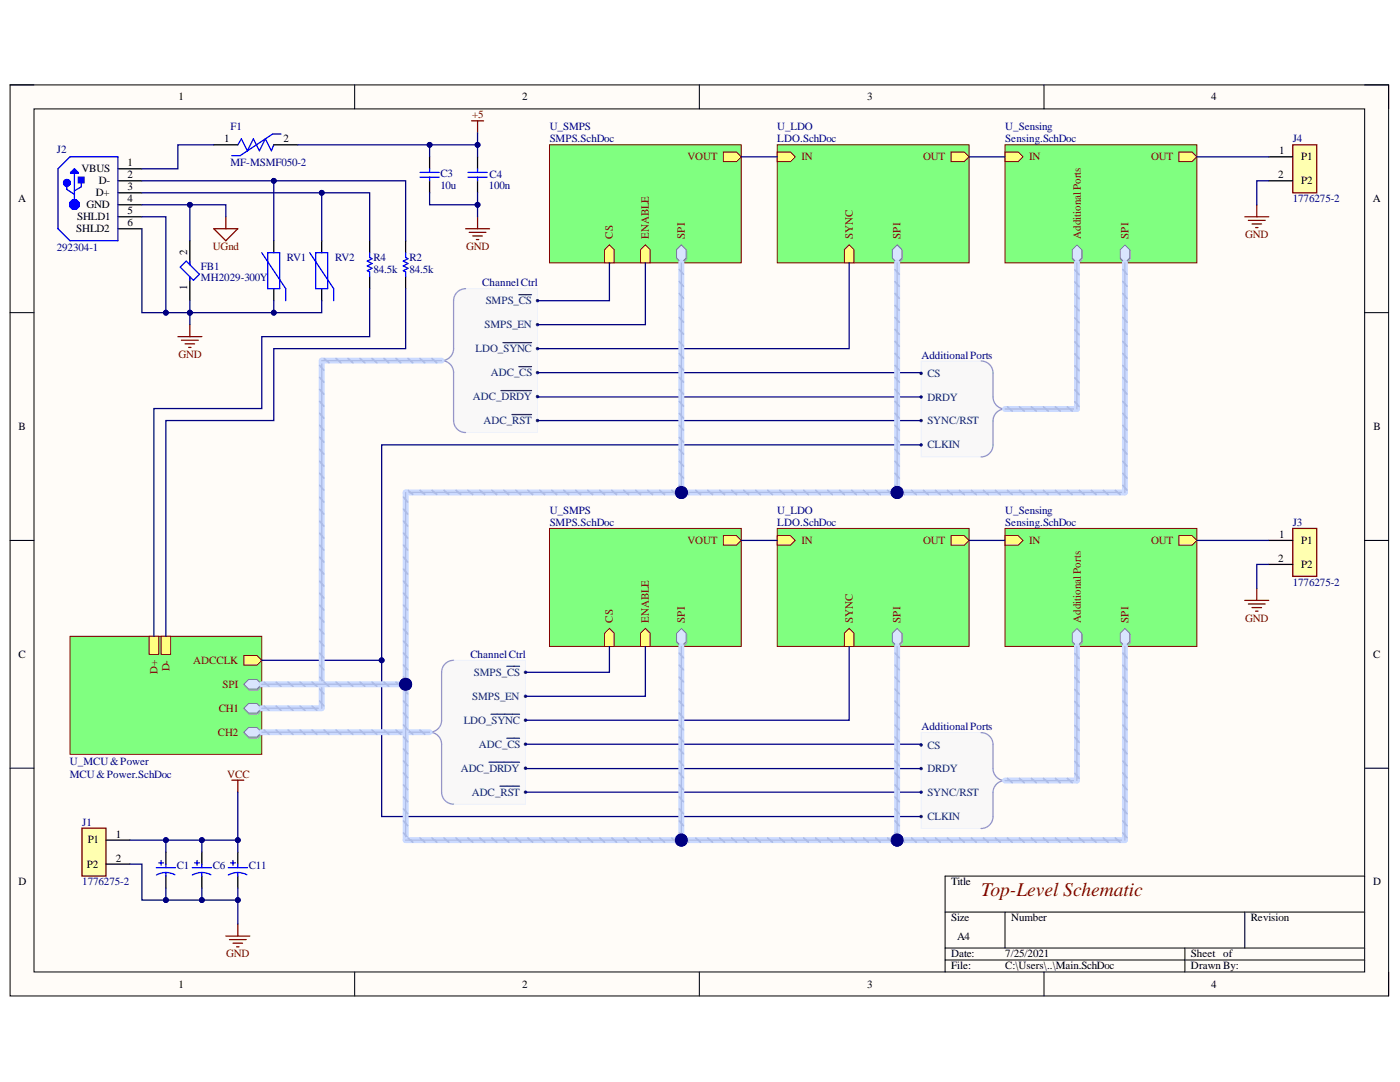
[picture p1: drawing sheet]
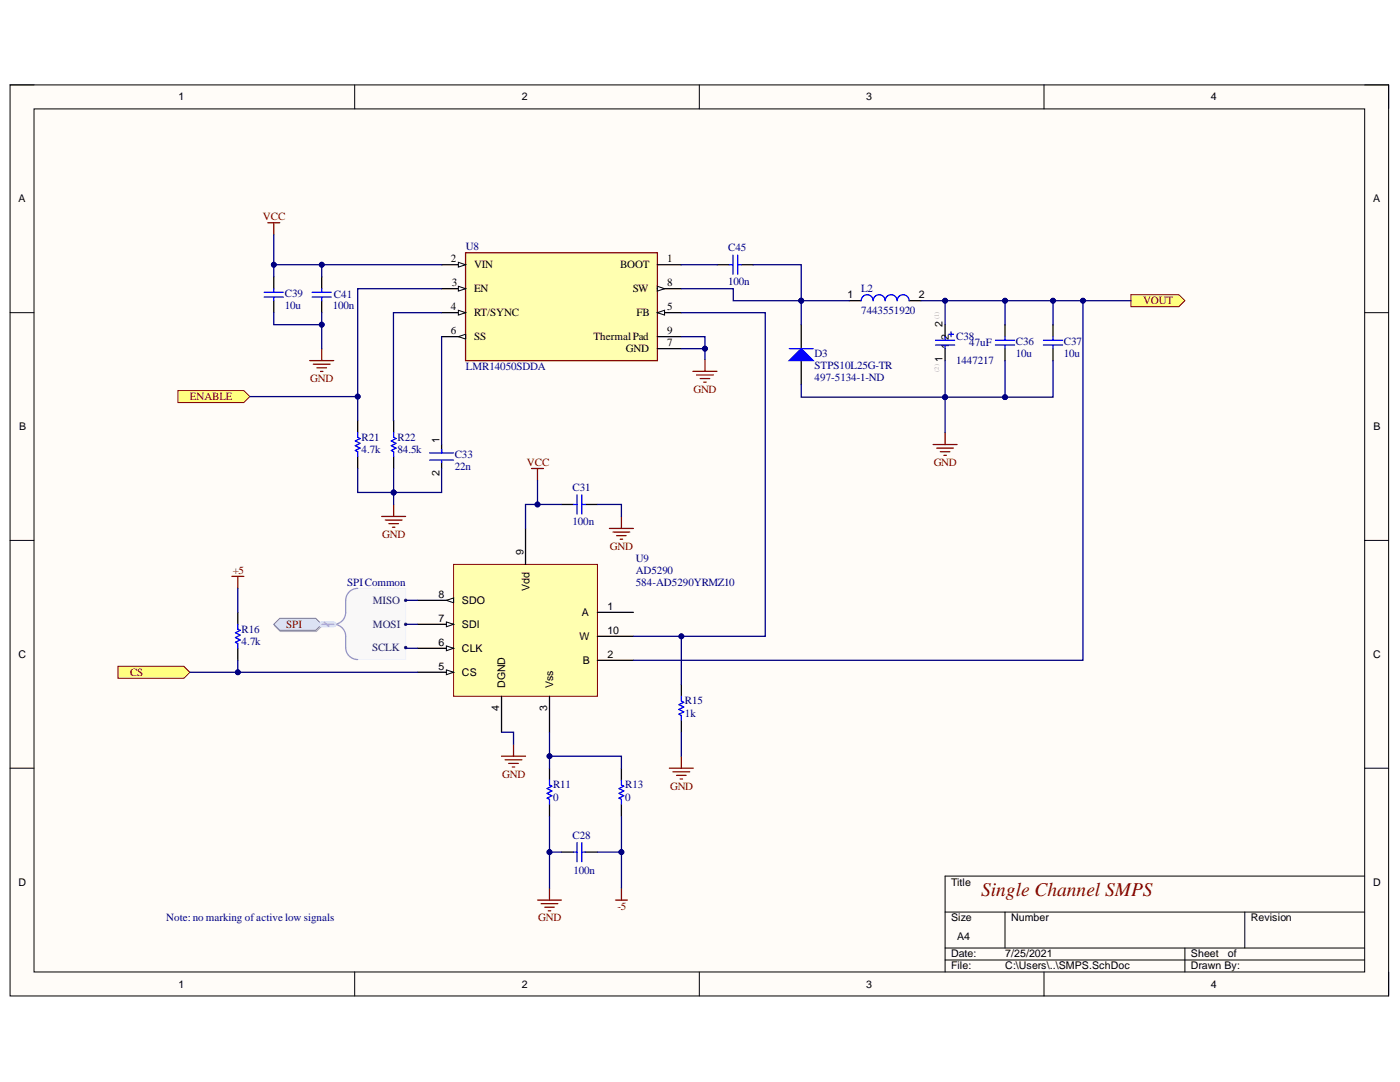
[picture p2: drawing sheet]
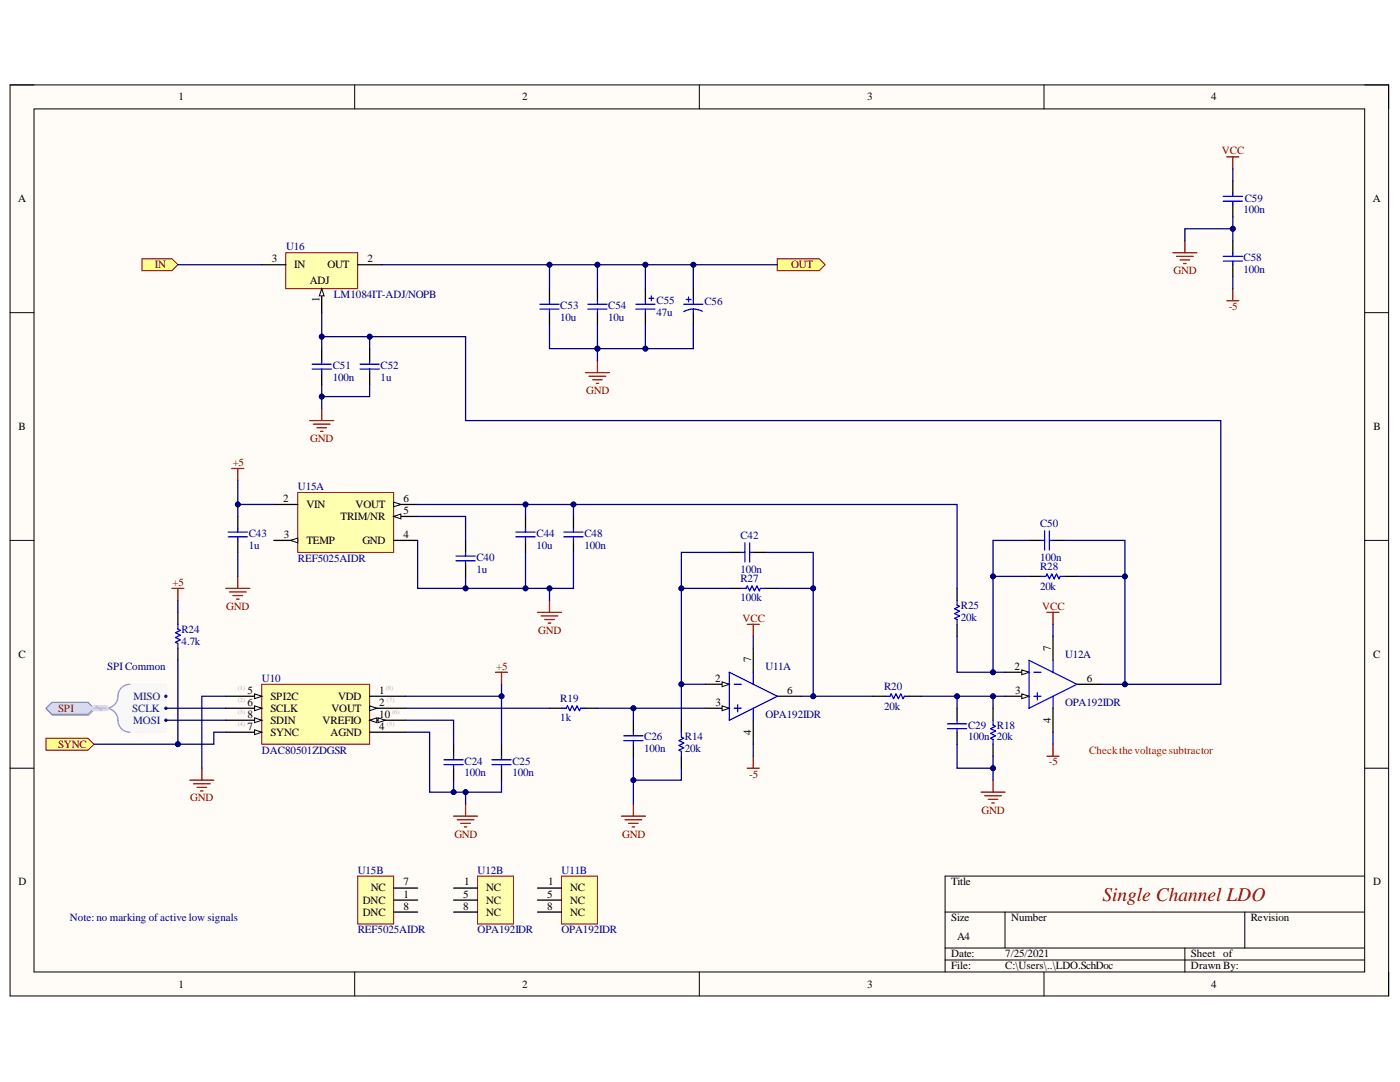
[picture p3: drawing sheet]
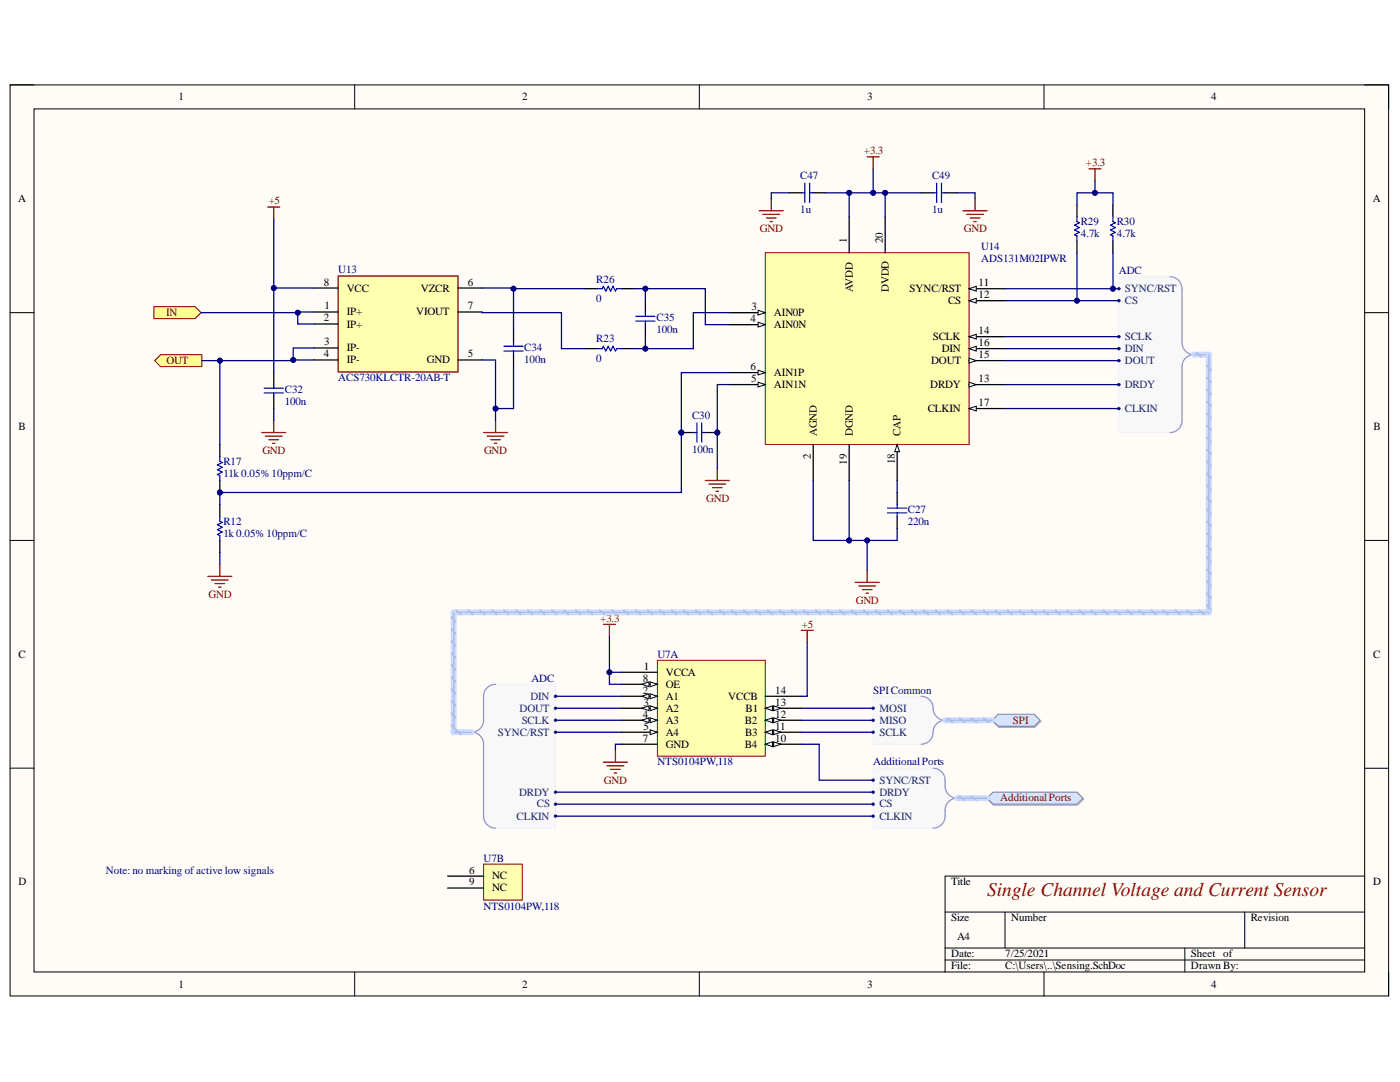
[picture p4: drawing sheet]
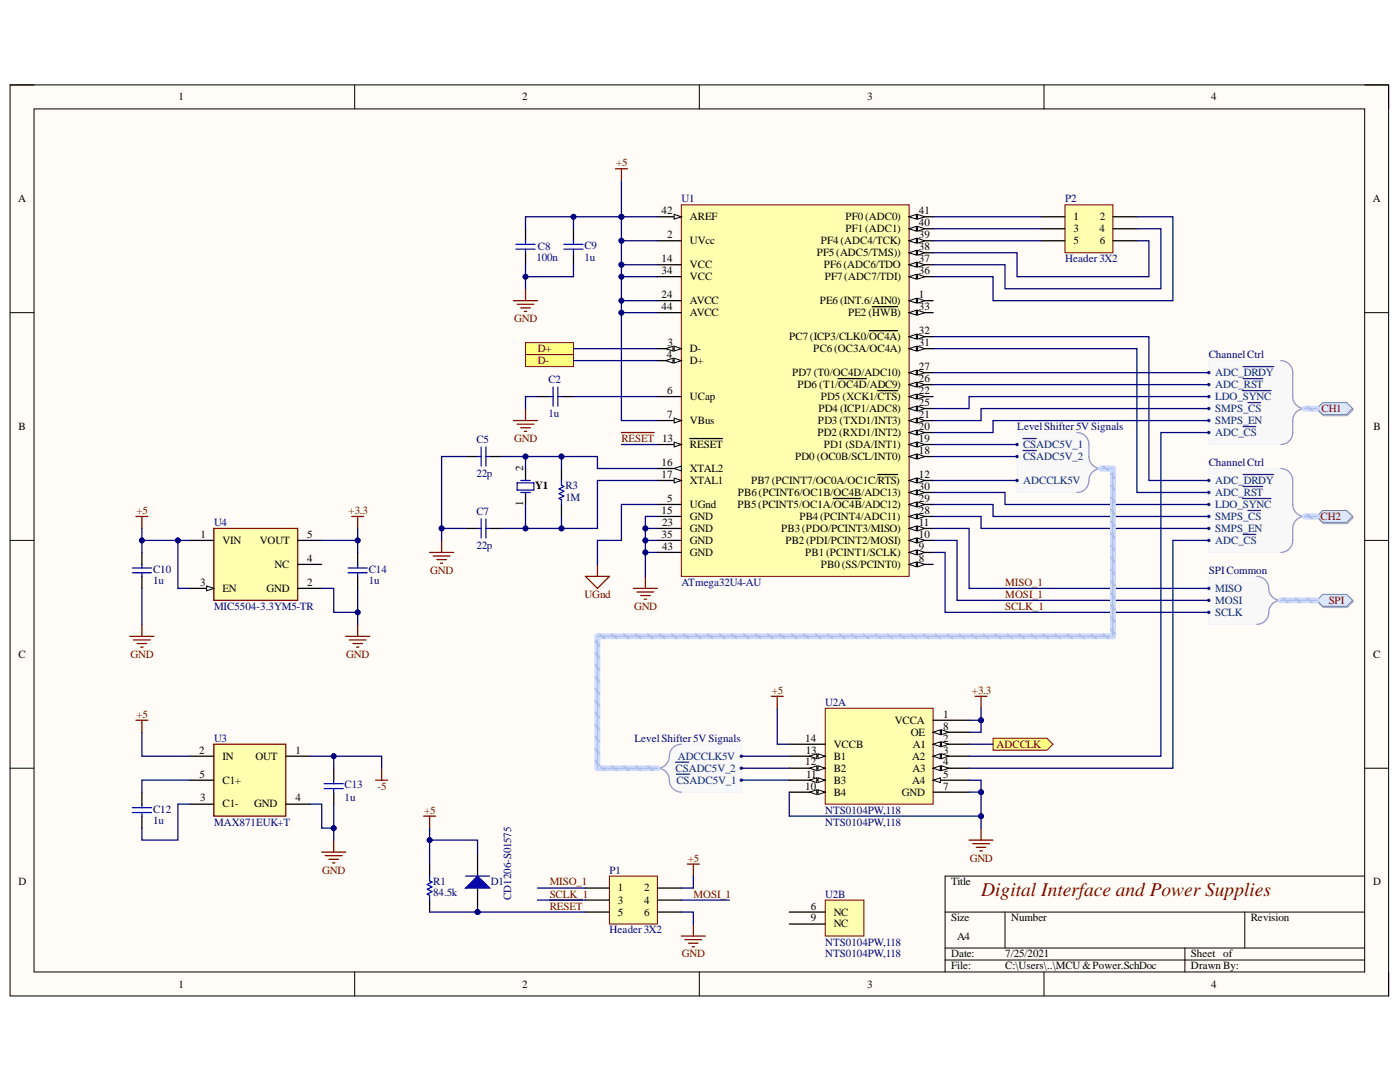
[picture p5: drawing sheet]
# Altium project Programmable Power Supply.PrjPcb
5 sheets, 166 parts. Net scope: hierarchical (ports join the sheet entries above them; power ports are global).
Board file: PPS PCB.PcbDoc
Sheets:
  Main.SchDoc
    U_MCU & Power = MCU & Power.SchDoc
    U_SMPS = SMPS.SchDoc
    U_LDO = LDO.SchDoc
    U_Sensing = Sensing.SchDoc
    U_SMPS = SMPS.SchDoc
    U_LDO = LDO.SchDoc
    U_Sensing = Sensing.SchDoc

## Sheet Main.SchDoc
size A4; SheetNumber: 1; SheetTotal: 5

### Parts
C1  ECA-1JHG471  [CAPPR65-500-2000X1250X2200]  (value not drawn)
C3  10u  [CAPC3216X180X55LL20T30]
C4  100n  [CAPC2013X145X50LL20T25]
C6  ECA-1JHG471  [CAPPR65-500-2000X1250X2200]  (value not drawn)
C11  ECA-1JHG471  [CAPPR65-500-2000X1250X2200]  (value not drawn)
F1  MF-MSMF050-2  [FP-MF-MSMF050-2-MFG]
FB1  MH2029-300Y  [FP-MH2029-MFG]
J1  1776275-2  [TE_1776275-2]
J2  292304-1  [TECO-292304-1-4_V]
J3  1776275-2  [TE_1776275-2]
J4  1776275-2  [TE_1776275-2]
R2  84.5k  [RESC2013X60X35NL10T20]
R4  84.5k  [RESC2013X60X35NL10T20]
RV1  CG0603MLC-05E  [BOUR-CG0603-2_V]  (value not drawn)
RV2  CG0603MLC-05E  [BOUR-CG0603-2_V]  (value not drawn)

### Sub-sheets
U_LDO = LDO.SchDoc: IN (in), OUT (out), SPI (harness SPI Common), SYNC (in)
U_LDO = LDO.SchDoc: IN (in), OUT (out), SPI (harness SPI Common), SYNC (in)
U_MCU & Power = MCU & Power.SchDoc: ADCCLK (out), CH1 (harness Channel Ctrl), CH2 (harness Channel Ctrl), SPI (harness SPI Common), D-, D+
U_Sensing = Sensing.SchDoc: IN (in), OUT (out), Additional Ports (harness Additional Ports), SPI (harness SPI Common)
U_Sensing = Sensing.SchDoc: IN (in), OUT (out), Additional Ports (harness Additional Ports), SPI (harness SPI Common)
U_SMPS = SMPS.SchDoc: CS (in), ENABLE (in), VOUT (out), SPI (harness SPI Common)
U_SMPS = SMPS.SchDoc: CS (in), ENABLE (in), VOUT (out), SPI (harness SPI Common)

### Harnesses
Channel Ctrl: ADC_~{CS}, ADC_~{DRDY}, ADC_~{RST}, SMPS_~{CS}, SMPS_EN, LDO_~{SYNC}
Additional Ports: CLKIN, CS, DRDY, SYNC/RST

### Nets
+5: C3.2 C4.2 F1.2
GND: C1.2 C3.1 C4.1 C6.2 C11.2 FB1.1 J1.2(P2) J2.5(SHLD1) J2.6(SHLD2) J3.2(P2) J4.2(P2) RV1.1 RV2.1
UGnd: FB1.2 J2.4(GND)
VCC: C1.1 C6.1 C11.1 J1.1(P1)
NetC36_U_SMPS#1_2: sheet U_SMPS/VOUT, sheet U_LDO/IN
NetC36_U_SMPS#2_2: sheet U_SMPS/VOUT, sheet U_LDO/IN
NetC53_U_LDO#1_2: sheet U_LDO/OUT, sheet U_Sensing/IN
NetC53_U_LDO#2_2: sheet U_LDO/OUT, sheet U_Sensing/IN
NetF1_1: F1.1 J2.1(VBUS)
NetJ2_2: J2.2(D-) R2.2 RV1.2
NetJ2_3: J2.3(D+) R4.2 RV2.2
NetJ3_1: J3.1(P1) ; sheet U_Sensing/OUT
NetJ4_1: J4.1(P1) ; sheet U_Sensing/OUT
NetR2_1: R2.1 ; sheet U_MCU & Power/D-
NetR4_1: R4.1 ; sheet U_MCU & Power/D+
NetR16_U_SMPS#1_1: sheet U_SMPS/CS, sheet U_MCU & Power/CH1.SMPS_~{CS}
NetR16_U_SMPS#2_1: sheet U_SMPS/CS, sheet U_MCU & Power/CH2.SMPS_~{CS}
NetR21_U_SMPS#1_2: sheet U_SMPS/ENABLE, sheet U_MCU & Power/CH1.SMPS_EN
NetR21_U_SMPS#2_2: sheet U_SMPS/ENABLE, sheet U_MCU & Power/CH2.SMPS_EN
NetR24_U_LDO#1_1: sheet U_LDO/SYNC, sheet U_MCU & Power/CH1.LDO_~{SYNC}
NetR24_U_LDO#2_1: sheet U_LDO/SYNC, sheet U_MCU & Power/CH2.LDO_~{SYNC}
NetR29_U_Sensing#1_1: sheet U_MCU & Power/CH1.ADC_~{CS}, sheet U_Sensing/Additional Ports.CS
NetR29_U_Sensing#2_1: sheet U_MCU & Power/CH2.ADC_~{CS}, sheet U_Sensing/Additional Ports.CS
NetU1_26: sheet U_MCU & Power/CH1.ADC_~{RST}, sheet U_Sensing/Additional Ports.SYNC/RST
NetU1_27: sheet U_MCU & Power/CH1.ADC_~{DRDY}, sheet U_Sensing/Additional Ports.DRDY
NetU1_31: sheet U_MCU & Power/CH2.ADC_~{RST}, sheet U_Sensing/Additional Ports.SYNC/RST
NetU1_32: sheet U_MCU & Power/CH2.ADC_~{DRDY}, sheet U_Sensing/Additional Ports.DRDY
NetU2_2: sheet U_MCU & Power/ADCCLK, sheet U_Sensing/Additional Ports.CLKIN

### Buses and harness runs
harness sheet U_LDO/SPI = sheet U_MCU & Power/SPI = sheet U_Sensing/SPI = sheet U_SMPS/SPI

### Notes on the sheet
- Top-Level Schematic

## Sheet MCU & Power.SchDoc
size A4; SheetNumber: 5; SheetTotal: 5

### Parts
C2  1u  [CAPC2013X140X50LL20T25]
C5  22p  [CAPC2013X140X50NL20T25]
C7  22p  [CAPC2013X140X50NL20T25]
C8  100n  [CAPC2013X145X50LL20T25]
C9  1u  [CAPC2013X140X50LL20T25]
C10  1u  [CAPC2013X140X50LL20T25]
C12  1u  [CAPC2013X140X50LL20T25]
C13  1u  [CAPC2013X140X50LL20T25]
C14  1u  [CAPC2013X140X50LL20T25]
D1  CD1206-S01575  [BOUR-CD1206-S01575-2_N]
P1  Header 3X2  [HDR2X3]
P2  Header 3X2  [HDR2X3]
R1  84.5k  [RESC2013X60X35NL10T20]
R3  1M  [RESC2013X70X40NL20T20]
U1  ATmega32U4-AU  [44ML_M]
U2  NTS0104PW,118  [TSOP65P640X110-14N]  (parts A,B of 2)
U3  MAX871EUK+T  [FP-U5-2-MFG]
U4  MIC5504-3.3YM5-TR  [FP-SOT23-5LD-PL-1-MFG]
Y1  FOXSLF/160-20  [FOX-FOXSLF160-20]  (value not drawn)

### Ports
ADCCLK (out), CH1 (harness Channel Ctrl), CH2 (harness Channel Ctrl), D+, D-, SPI (harness SPI Common)

### Harnesses
Level Shifter 5V Signals: ~{CS}ADC5V_1, ~{CS}ADC5V_2, ADCCLK5V
Level Shifter 5V Signals: ADCCLK5V, ~{CS}ADC5V_1, ~{CS}ADC5V_2
Channel Ctrl: ADC_~{CS}, SMPS_EN, SMPS_~{CS}, LDO_~{SYNC}, ADC_~{RST}, ADC_~{DRDY}
SPI Common: MISO, MOSI, SCLK

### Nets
+3.3: C14.2 U2.1(VCCA) U2.8(OE) U4.5(VOUT)
+5: C8.2 C9.2 C10.2 D1.2(K) P1.2 R1.2 U1.2(UVcc) U1.7(VBus) U1.14(VCC) U1.24(AVCC) U1.34(VCC) U1.42(AREF) U1.44(AVCC) U2.14(VCCB) U3.2(IN) U4.1(VIN) U4.3(EN)
-5: C13.2 U3.1(OUT)
GND: C2.2 C5.1 C7.1 C8.1 C9.1 C10.1 C13.1 C14.1 P1.6 U1.15(GND) U1.23(GND) U1.35(GND) U1.43(GND) U2.5(A4) U2.7(GND) U2.10(B4) U3.4(GND) U4.2(GND)
UGnd: U1.5(UGnd)
MISO_1: P1.1 U1.11(PB3_(PDO/PCINT3/MISO)) ; port SPI.MISO
MOSI_1: P1.4 U1.10(PB2_(PDI/PCINT2/MOSI)) ; port SPI.MOSI
~{RESET}: D1.1(A) P1.5 R1.1 U1.13(~{RESET})
SCLK_1: P1.3 U1.9(PB1_(PCINT1/SCLK)) ; port SPI.SCLK
NetC2_1: C2.1 U1.6(UCap)
NetC5_2: C5.2 R3.2 U1.16(XTAL2) Y1.2
NetC7_2: C7.2 R3.1 U1.17(XTAL1) Y1.1
NetC12_1: C12.1 U3.3(C1-)
NetC12_2: C12.2 U3.5(C1+)
NetP2_1: P2.1 U1.41(PF0_(ADC0))
NetP2_2: P2.2 U1.36(PF7_(ADC7/TDI))
NetP2_3: P2.3 U1.40(PF1_(ADC1))
NetP2_4: P2.4 U1.37(PF6_(ADC6/TDO)
NetP2_5: P2.5 U1.39(PF4_(ADC4/TCK))
NetP2_6: P2.6 U1.38(PF5_(ADC5/TMS)))
NetR2_1: U1.3(D-) ; port D-
NetR4_1: U1.4(D+) ; port D+
NetR16_U_SMPS#1_1: U1.21(PD3_(TXD1/INT3)) ; port CH1.SMPS_~{CS}
NetR16_U_SMPS#2_1: U1.29(PB5_(PCINT5/OC1A/~{OC4B}/ADC12)) ; port CH2.SMPS_~{CS}
NetR21_U_SMPS#1_2: U1.20(PD2_(RXD1/INT2)) ; port CH1.SMPS_EN
NetR21_U_SMPS#2_2: U1.28(PB4_(PCINT4/ADC11)) ; port CH2.SMPS_EN
NetR24_U_LDO#1_1: U1.25(PD4_(ICP1/ADC8)) ; port CH1.LDO_~{SYNC}
NetR24_U_LDO#2_1: U1.30(PB6_(PCINT6/OC1B/OC4B/ADC13)) ; port CH2.LDO_~{SYNC}
NetR29_U_Sensing#1_1: U2.3(A2) ; port CH1.ADC_~{CS}
NetR29_U_Sensing#2_1: U2.4(A3) ; port CH2.ADC_~{CS}
NetU1_12: U1.12(PB7_(PCINT7/OC0A/OC1C/~{RTS})) U2.13(B1) ; harness Level Shifter 5V Signals.ADCCLK5V
NetU1_18: U1.18(PD0_(OC0B/SCL/INT0)) U2.12(B2) ; harness Level Shifter 5V Signals.~{CS}ADC5V_2
NetU1_19: U1.19(PD1_(SDA/INT1)) U2.11(B3) ; harness Level Shifter 5V Signals.~{CS}ADC5V_1
NetU1_26: U1.26(PD6_(T1/~{OC4D}/ADC9)) ; port CH1.ADC_~{RST}
NetU1_27: U1.27(PD7_(T0/OC4D/ADC10)) ; port CH1.ADC_~{DRDY}
NetU1_31: U1.31(PC6_(OC3A/OC4A)) ; port CH2.ADC_~{RST}
NetU1_32: U1.32(PC7_(ICP3/CLK0/~{OC4A})) ; port CH2.ADC_~{DRDY}
NetU2_2: U2.2(A1) ; port ADCCLK

Not connected (* = marked no-connect by the designer): U1 1(PE6_(INT.6/AIN0)) 8(PB0_(SS/PCINT0)) 22(PD5_(XCK1/~{CTS})) 33(PE2_(~{HWB})); U2 6(NC) 9(NC); U4 4(NC)

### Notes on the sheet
- Digital Interface and Power Supplies

## Sheet SMPS.SchDoc
size A4; SheetNumber: 2; SheetTotal: 5
Used 2 times, as channels U_SMPS, U_SMPS. Parts and nets are listed once, with the designators drawn on the sheet.

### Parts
C28  100n  [CAPC2013X145X50LL20T25]
C31  100n  [CAPC2013X145X50NL20T25]
C33  22n  [FP-CC0805-0_85-MFG]
C36  10u  [CAPC3216X180X55LL20T30]
C37  10u  [CAPC3216X180X55LL20T30]
C38  Capacitance: 47uF  Supplier Part Number 1: 1447217  [7343]  (hidden comment: T521X476M035ATE030)
C39  10u  [CAPC3216X180X55LL20T30]
C41  100n  [CAPC2013X145X50LL20T25]
C45  100n  [CAPC2013X145X50LL20T25]
D3  STPS10L25G-TR  Supplier Part Number 1: 497-5134-1-ND  [D2PAK]
L2  7443551920  [WE-HCI-1365]
R11  0  [RESC2013X70X40NL20T20]
R13  0  [RESC2013X70X40NL20T20]
R15  1k  [RESC2013X50X30NL20T20]
R16  4.7k  [RESC2013X70X40ML20T20]
R21  4.7k  [RESC2013X70X40NL20T20]
R22  84.5k  [RESC2013X60X35NL10T20]
U8  LMR14050SDDA  [FP-DDA0008E-IPC_B]
U9  AD5290  Supplier Part Number 1: 584-AD5290YRMZ10  [MSOP10]

### Ports
CS (in), ENABLE (in), SPI (harness SPI Common), VOUT (out)

### Harnesses
SPI Common: MISO, MOSI, SCLK

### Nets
+5: R16.2
-5: C28.1 R13.1
GND: C28.2 C31.1 C33.2 C36.1 C37.1 C38.2 C39.1 C41.1 D3.1(A) R11.1 R15.1 R21.1 R22.1 U8.7(GND) U8.9(Thermal_Pad) U9.4(DGND)
VCC: C31.2 C39.2 C41.2 U8.2(VIN) U9.9(Vdd)
CS: R16.1 U9.5(CS) ; port CS
ENABLE: R21.2 U8.3(EN) ; port ENABLE
VOUT: C36.2 C37.2 C38.1 L2.2 U9.2(B) ; port VOUT
NetC33_1: C33.1 U8.6(SS)
NetC45_1: C45.1 D3.2(K) L2.1 U8.8(SW)
NetC45_2: C45.2 U8.1(BOOT)
NetR11_2: R11.2 R13.2 U9.3(Vss)
NetR15_2: R15.2 U8.5(FB) U9.10(W)
NetR22_2: R22.2 U8.4(RT/SYNC)
NetU9_6: U9.6(CLK) ; port SPI.SCLK
NetU9_7: U9.7(SDI) ; port SPI.MOSI
NetU9_8: U9.8(SDO) ; port SPI.MISO

Not connected (* = marked no-connect by the designer): U9 1(A)

### Channels
U_SMPS: designators end in _U_SMPS#1; ports CS=NetR16_U_SMPS#1_1 ENABLE=NetR21_U_SMPS#1_2 VOUT=NetC36_U_SMPS#1_2
U_SMPS: designators end in _U_SMPS#2; ports CS=NetR16_U_SMPS#2_1 ENABLE=NetR21_U_SMPS#2_2 VOUT=NetC36_U_SMPS#2_2

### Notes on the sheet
- Single Channel SMPS
- Note: no marking of active low signals

## Sheet LDO.SchDoc
size A4; SheetNumber: 3; SheetTotal: 5
Used 2 times, as channels U_LDO, U_LDO. Parts and nets are listed once, with the designators drawn on the sheet.

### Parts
C24  100n  [CAPC2013X145X50LL20T25]
C25  100n  [CAPC2013X145X50LL20T25]
C26  100n  [CAPC2013X145X50NL20T25]
C29  100n  [CAPC2013X145X50NL20T25]
C40  1u  [CAPC2013X140X50LL20T25]
C42  100n  [CAPC2013X145X50NL20T25]
C43  1u  [CAPC2013X140X50LL20T25]
C44  10u  [CAPC3216X180X55LL20T30]
C48  100n  [CAPC2013X145X50LL20T25]
C50  100n  [CAPC2013X145X50NL20T25]
C51  100n  [CAPC2013X145X50LL20T25]
C52  1u  [CAPC2013X140X50LL20T25]
C53  10u  [CAPC3216X180X55LL20T30]
C54  10u  [CAPC3216X180X55LL20T30]
C55  47u  [7343]
C56  ECA-1JHG471  [CAPPR65-500-2000X1250X2200]  (value not drawn)
C58  100n  [CAPC2013X145X50LL20T25]
C59  100n  [CAPC2013X145X50LL20T25]
R14  20k  [RESC2013X70X40NL20T20]
R18  20k  [RESC2013X70X40NL20T20]
R19  1k  [RESC2013X50X30NL20T20]
R20  20k  [RESC2013X70X40NL20T20]
R24  4.7k  [RESC2013X70X40NL20T20]
R25  20k  [RESC2013X70X40NL20T20]
R27  100k  [RESC2013X70X40NL20T20]
R28  20k  [RESC2013X70X40NL20T20]
U10  DAC80501ZDGSR  [MSOP10]
U11  OPA192IDR  [D0008A_M]  (parts A,B of 2)
U12  OPA192IDR  [D0008A_M]  (parts A,B of 2)
U15  REF5025AIDR  [D0008A_L]  (parts A,B of 2)
U16  LM1084IT-ADJ/NOPB  [NDE0003A]

### Ports
IN (in), OUT (out), SPI (in, harness SPI Common), SYNC (in)

### Harnesses
SPI Common: MISO, MOSI, SCLK

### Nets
+5: C25.1 C43.2 R24.2 U10.8(VDD) U15.2(VIN)
-5: C58.2 U11.4(V-) U12.4(V-)
GND: C24.2 C25.2 C26.2 C29.2 C40.1 C43.1 C44.1 C48.2 C51.2 C52.1 C53.1 C54.1 C55.2 C56.2 C58.1 C59.2 R14.1 R18.1 U10.1(SPI2C) U10.5(AGND) U15.4(GND)
VCC: C59.1 U11.7(V+) U12.7(V+)
IN: U16.3(IN) ; port IN
OUT: C53.2 C54.2 C55.1 C56.1 U16.2(OUT) ; port OUT
SYNC: R24.1 U10.4(SYNC) ; port SYNC
NetC24_1: C24.1 U10.6(VREFIO)
NetC26_1: C26.1 R19.1 U11.3(IN+)
NetC29_1: C29.1 R18.2 R20.2 U12.3(IN+)
NetC40_2: C40.2 U15.5(TRIM/NR)
NetC42_1: C42.1 R20.1 R27.2 U11.6(OUT)
NetC42_2: C42.2 R14.2 R27.1 U11.2(IN-)
NetC44_2: C44.2 C48.1 R25.2 U15.6(VOUT)
NetC50_1: C50.1 C51.1 C52.2 R28.1 U12.6(OUT) U16.1(ADJ)
NetC50_2: C50.2 R25.1 R28.2 U12.2(IN-)
NetR19_2: R19.2 U10.7(VOUT)
NetU10_2: U10.2(SCLK) ; port SPI.SCLK
NetU10_3: U10.3(SDIN) ; port SPI.MOSI

Not connected (* = marked no-connect by the designer): U11 1(NC) 5(NC) 8(NC); U12 1(NC) 5(NC) 8(NC); U15 1(DNC) 3(TEMP) 7(NC) 8(DNC)

### Channels
U_LDO: designators end in _U_LDO#1; ports IN=NetC36_U_SMPS#1_2 OUT=NetC53_U_LDO#1_2 SYNC=NetR24_U_LDO#1_1
U_LDO: designators end in _U_LDO#2; ports IN=NetC36_U_SMPS#2_2 OUT=NetC53_U_LDO#2_2 SYNC=NetR24_U_LDO#2_1

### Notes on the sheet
- (near U12) Check the voltage subtractor
- Single Channel LDO
- Note: no marking of active low signals

## Sheet Sensing.SchDoc
size A4; SheetNumber: 4; SheetTotal: 5
Used 2 times, as channels U_Sensing, U_Sensing. Parts and nets are listed once, with the designators drawn on the sheet.

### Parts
C27  220n  [CAPC2013X140X50NL20T25]
C30  100n  [CAPC2013X145X50NL20T25]
C32  100n  [CAPC2013X145X50LL20T25]
C34  100n  [CAPC2013X145X50LL20T25]
C35  100n  [CAPC2013X145X50LL20T25]
C47  1u  [CAPC2013X140X50LL20T25]
C49  1u  [CAPC2013X140X50LL20T25]
R12  1k 0.05% 10ppm/C  [RESC2013X55X40NL15T20]
R17  11k 0.05% 10ppm/C  [RESC2013X55X40NL15T20]
R23  0  [RESC2013X70X40NL20T20]
R26  0  [RESC2013X70X40NL20T20]
R29  4.7k  [RESC2013X70X40NL20T20]
R30  4.7k  [RESC2013X70X40NL20T20]
U7  NTS0104PW,118  [TSOP65P640X110-14N]  (parts A,B of 2)
U13  ACS730KLCTR-20AB-T  [FP-LC-8-IPC_B]
U14  ADS131M02IPWR  [TSOP65P640X120-20N]

### Ports
Additional Ports (harness Additional Ports), IN (in), OUT (out), SPI (harness SPI Common)

### Harnesses
ADC: SYNC/RST, CS, SCLK, DIN, DOUT, DRDY, CLKIN
ADC: CLKIN, CS, DIN, DOUT, DRDY, SCLK, SYNC/RST
Additional Ports: SYNC/RST, DRDY, CS, CLKIN
SPI Common: MISO, MOSI, SCLK

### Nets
+3.3: C47.1 C49.1 R29.2 R30.2 U7.1(VCCA) U7.8(OE) U14.1(AVDD) U14.20(DVDD)
+5: C32.1 U7.14(VCCB) U13.8(VCC)
GND: C27.1 C30.2 C32.2 C34.2 C47.2 C49.2 R12.1 U7.7(GND) U13.5(GND) U14.2(AGND) U14.5(AIN1N) U14.19(DGND)
IN: U13.1(IP+) U13.2(IP+) ; port IN
OUT: R17.2 U13.3(IP-) U13.4(IP-) ; port OUT
NetC27_2: C27.2 U14.18(CAP)
NetC30_1: C30.1 R12.2 R17.1 U14.6(AIN1P)
NetC34_1: C34.1 R26.2 U13.6(VZCR)
NetC35_1: C35.1 R26.1 U14.4(AIN0N)
NetC35_2: C35.2 R23.1 U14.3(AIN0P)
NetR23_2: R23.2 U13.7(VIOUT)
NetR29_1: R29.1 U14.12(CS) ; harness ADC.CS, port Additional Ports.CS
NetR30_1: R30.1 U7.5(A4) U14.11(SYNC/RST) ; harness ADC.SYNC/RST
NetU7_2: U7.2(A1) U14.16(DIN) ; harness ADC.DIN
NetU7_3: U7.3(A2) U14.15(DOUT) ; harness ADC.DOUT
NetU7_4: U7.4(A3) U14.14(SCLK) ; harness ADC.SCLK
NetU7_10: U7.10(B4) ; port Additional Ports.SYNC/RST
NetU7_11: U7.11(B3) ; port SPI.SCLK
NetU7_12: U7.12(B2) ; port SPI.MISO
NetU7_13: U7.13(B1) ; port SPI.MOSI
NetU14_13: U14.13(DRDY) ; harness ADC.DRDY, port Additional Ports.DRDY
NetU14_17: U14.17(CLKIN) ; harness ADC.CLKIN, port Additional Ports.CLKIN

Not connected (* = marked no-connect by the designer): U7 6(NC) 9(NC)

### Channels
U_Sensing: designators end in _U_Sensing#1; ports IN=NetC53_U_LDO#1_2 OUT=NetJ4_1
U_Sensing: designators end in _U_Sensing#2; ports IN=NetC53_U_LDO#2_2 OUT=NetJ3_1

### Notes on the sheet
- Note: no marking of active low signals
- Single Channel Voltage and Current Sensor

## Nets that join several sheets
+3.3: MCU & Power (C14.2 U2.1 U2.8 U4.5), U_Sensing (8 pins), U_Sensing (8 pins)
+5: Main (C3.2 C4.2 F1.2), MCU & Power (17 pins), U_SMPS (R16_U_SMPS#1.2), U_LDO (5 pins), U_Sensing (C32_U_Sensing#1.1 U7_U_Sensing#1.14 U13_U_Sensing#1.8), U_SMPS (R16_U_SMPS#2.2), U_LDO (5 pins), U_Sensing (C32_U_Sensing#2.1 U7_U_Sensing#2.14 U13_U_Sensing#2.8)
-5: MCU & Power (C13.2 U3.1), U_SMPS (C28_U_SMPS#1.1 R13_U_SMPS#1.1), U_LDO (C58_U_LDO#1.2 U11_U_LDO#1.4 U12_U_LDO#1.4), U_SMPS (C28_U_SMPS#2.1 R13_U_SMPS#2.1), U_LDO (C58_U_LDO#2.2 U11_U_LDO#2.4 U12_U_LDO#2.4)
GND: Main (13 pins), MCU & Power (18 pins), U_SMPS (16 pins), U_LDO (21 pins), U_Sensing (12 pins), U_SMPS (16 pins), U_LDO (21 pins), U_Sensing (12 pins)
UGnd: Main (FB1.2 J2.4), MCU & Power (U1.5)
VCC: Main (C1.1 C6.1 C11.1 J1.1), U_SMPS (5 pins), U_LDO (C59_U_LDO#1.1 U11_U_LDO#1.7 U12_U_LDO#1.7), U_SMPS (5 pins), U_LDO (C59_U_LDO#2.1 U11_U_LDO#2.7 U12_U_LDO#2.7)
MISO_1: MCU & Power (P1.1 U1.11), U_SMPS (U9_U_SMPS#1.8), U_Sensing (U7_U_Sensing#1.12), U_SMPS (U9_U_SMPS#2.8), U_Sensing (U7_U_Sensing#2.12)
MOSI_1: MCU & Power (P1.4 U1.10), U_SMPS (U9_U_SMPS#1.7), U_LDO (U10_U_LDO#1.3), U_Sensing (U7_U_Sensing#1.13), U_SMPS (U9_U_SMPS#2.7), U_LDO (U10_U_LDO#2.3), U_Sensing (U7_U_Sensing#2.13)
NetC36_U_SMPS#1_2: U_SMPS (5 pins), U_LDO (U16_U_LDO#1.3)
NetC36_U_SMPS#2_2: U_SMPS (5 pins), U_LDO (U16_U_LDO#2.3)
NetC53_U_LDO#1_2: U_LDO (5 pins), U_Sensing (U13_U_Sensing#1.1 U13_U_Sensing#1.2)
NetC53_U_LDO#2_2: U_LDO (5 pins), U_Sensing (U13_U_Sensing#2.1 U13_U_Sensing#2.2)
NetJ3_1: Main (J3.1), U_Sensing (R17_U_Sensing#2.2 U13_U_Sensing#2.3 U13_U_Sensing#2.4)
NetJ4_1: Main (J4.1), U_Sensing (R17_U_Sensing#1.2 U13_U_Sensing#1.3 U13_U_Sensing#1.4)
NetR2_1: Main (R2.1), MCU & Power (U1.3)
NetR4_1: Main (R4.1), MCU & Power (U1.4)
NetR16_U_SMPS#1_1: MCU & Power (U1.21), U_SMPS (R16_U_SMPS#1.1 U9_U_SMPS#1.5)
NetR16_U_SMPS#2_1: MCU & Power (U1.29), U_SMPS (R16_U_SMPS#2.1 U9_U_SMPS#2.5)
NetR21_U_SMPS#1_2: MCU & Power (U1.20), U_SMPS (R21_U_SMPS#1.2 U8_U_SMPS#1.3)
NetR21_U_SMPS#2_2: MCU & Power (U1.28), U_SMPS (R21_U_SMPS#2.2 U8_U_SMPS#2.3)
NetR24_U_LDO#1_1: MCU & Power (U1.25), U_LDO (R24_U_LDO#1.1 U10_U_LDO#1.4)
NetR24_U_LDO#2_1: MCU & Power (U1.30), U_LDO (R24_U_LDO#2.1 U10_U_LDO#2.4)
NetR29_U_Sensing#1_1: MCU & Power (U2.3), U_Sensing (R29_U_Sensing#1.1 U14_U_Sensing#1.12)
NetR29_U_Sensing#2_1: MCU & Power (U2.4), U_Sensing (R29_U_Sensing#2.1 U14_U_Sensing#2.12)
NetU1_26: MCU & Power (U1.26), U_Sensing (U7_U_Sensing#1.10)
NetU1_27: MCU & Power (U1.27), U_Sensing (U14_U_Sensing#1.13)
NetU1_31: MCU & Power (U1.31), U_Sensing (U7_U_Sensing#2.10)
NetU1_32: MCU & Power (U1.32), U_Sensing (U14_U_Sensing#2.13)
NetU2_2: MCU & Power (U2.2), U_Sensing (U14_U_Sensing#1.17), U_Sensing (U14_U_Sensing#2.17)
SCLK_1: MCU & Power (P1.3 U1.9), U_SMPS (U9_U_SMPS#1.6), U_LDO (U10_U_LDO#1.2), U_Sensing (U7_U_Sensing#1.11), U_SMPS (U9_U_SMPS#2.6), U_LDO (U10_U_LDO#2.2), U_Sensing (U7_U_Sensing#2.11)
